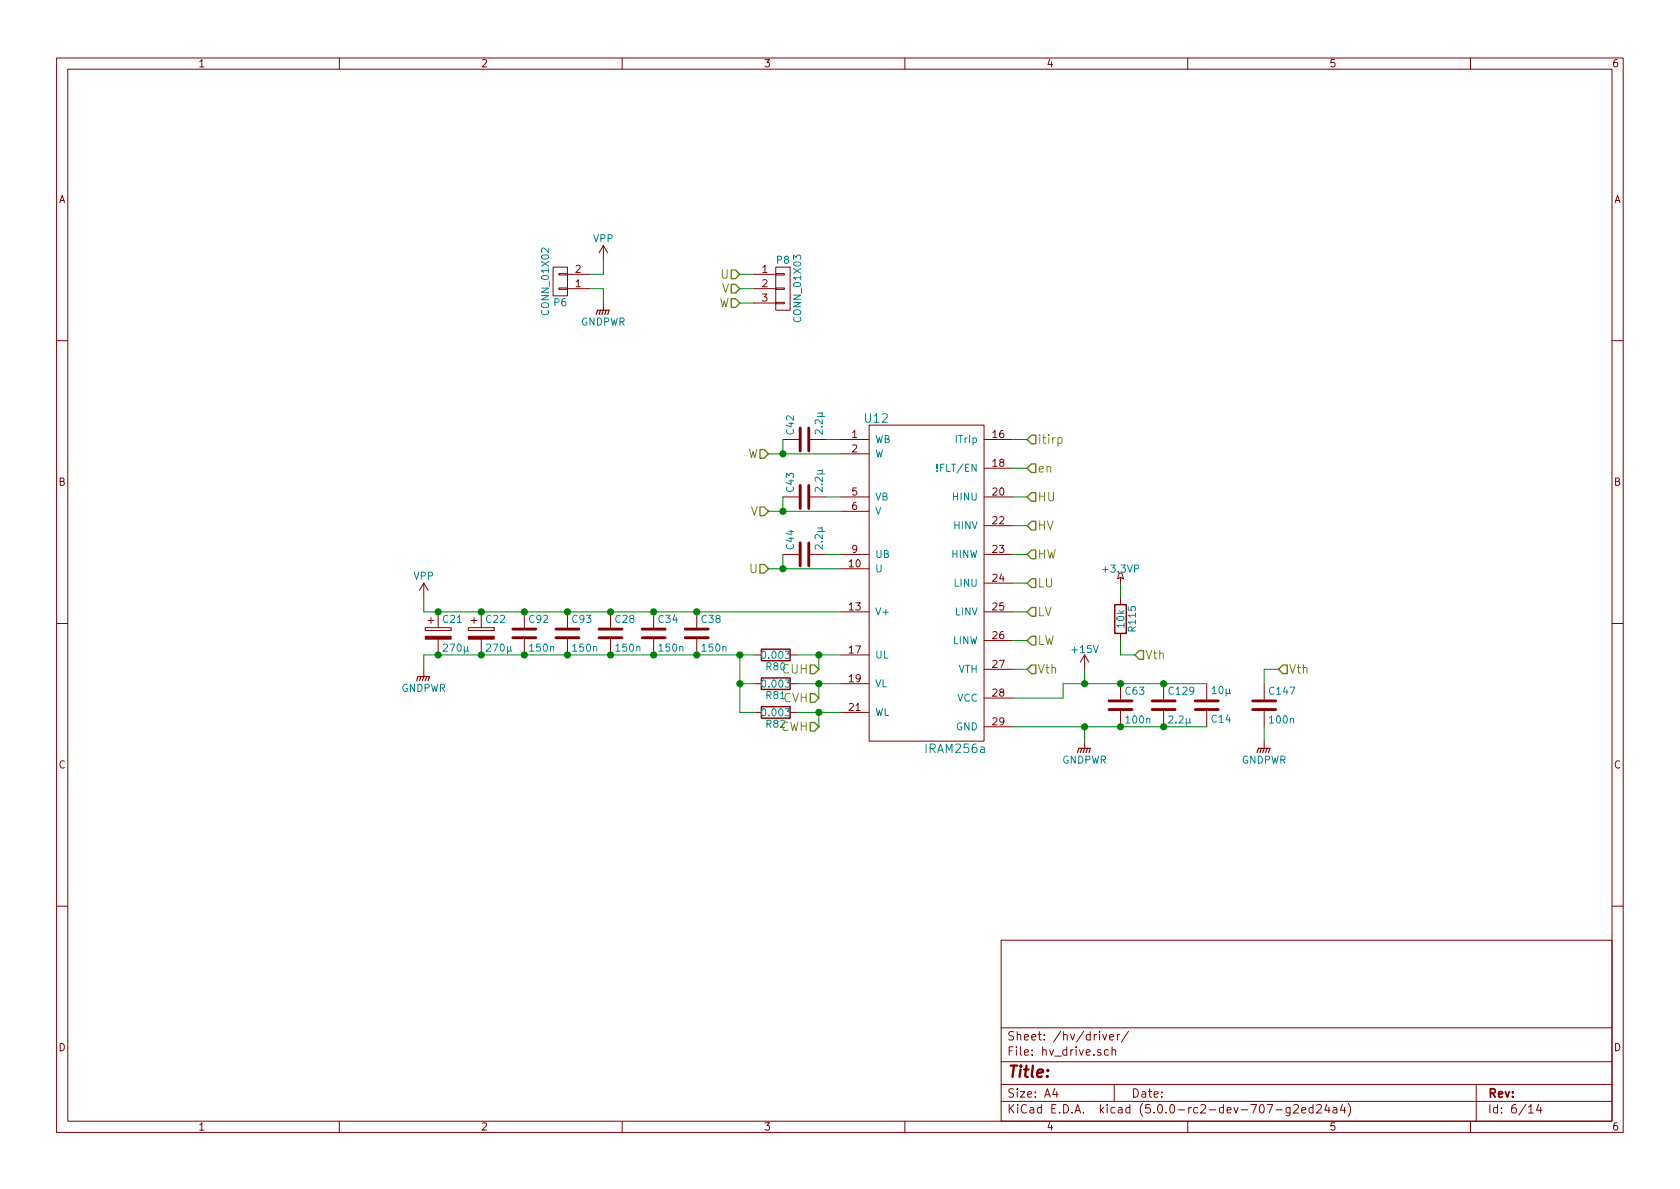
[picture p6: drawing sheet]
EESchema Schematic File Version 4
LIBS:stmbl_4.0-cache
EELAYER 26 0
EELAYER END
$Descr A4 11693 8268
encoding utf-8
Sheet 6 14
Title ""
Date ""
Rev ""
Comp ""
Comment1 ""
Comment2 ""
Comment3 ""
Comment4 ""
$EndDescr
$Comp
L stmbl:CP C21
U 1 1
P 3050 4400
F 0 "C21" H 3075 4500 50  0000 L CNN
F 1 "270µ" H 3075 4300 50  0000 L CNN
F 2 "stmbl:C_Radial_D26_L45_P10" H 3088 4250 30  0001 C CNN
F 3 "" H 3050 4400 60  0000 C CNN
F 4 "" H 3050 4400 60  0001 C CNN "InternalName"
F 5 "ESMR401VSN271MQ30S" H 3050 4400 60  0001 C CNN "Manufacturer No"
F 6 "400V" H 3050 4400 60  0001 C CNN "Voltage"
F 7 "" H 3050 4400 60  0001 C CNN "Source"
F 8 "" H 3050 4400 60  0001 C CNN "Tolerance"
F 9 "" H 0   0   50  0001 C CNN "Description"
F 10 "United Chemi-Con" H 0   0   50  0001 C CNN "Manufacturer"
	1    3050 4400
	1    0    0    -1  
$EndComp
$Comp
L stmbl:CP C22
U 1 1
P 3350 4400
F 0 "C22" H 3375 4500 50  0000 L CNN
F 1 "270µ" H 3375 4300 50  0000 L CNN
F 2 "stmbl:C_Radial_D26_L45_P10" H 3388 4250 30  0001 C CNN
F 3 "" H 3350 4400 60  0000 C CNN
F 4 "" H 3350 4400 60  0001 C CNN "InternalName"
F 5 "ESMR401VSN271MQ30S" H 3350 4400 60  0001 C CNN "Manufacturer No"
F 6 "400V" H 3350 4400 60  0001 C CNN "Voltage"
F 7 "" H 3350 4400 60  0001 C CNN "Source"
F 8 "" H 3350 4400 60  0001 C CNN "Tolerance"
F 9 "" H 0   0   50  0001 C CNN "Description"
F 10 "United Chemi-Con" H 0   0   50  0001 C CNN "Manufacturer"
	1    3350 4400
	1    0    0    -1  
$EndComp
$Comp
L stmbl:C C28
U 1 1
P 4250 4400
F 0 "C28" H 4275 4500 50  0000 L CNN
F 1 "150n" H 4275 4300 50  0000 L CNN
F 2 "stmbl:C_1808" H 4288 4250 30  0001 C CNN
F 3 "" H 4250 4400 60  0000 C CNN
F 4 "" H 4250 4400 60  0001 C CNN "InternalName"
F 5 "C1808W154KCRACTU" H 4250 4400 60  0001 C CNN "Manufacturer No"
F 6 "500V" H 4250 4400 60  0001 C CNN "Voltage"
F 7 "" H 4250 4400 60  0001 C CNN "Source"
F 8 "X7R" H 4250 4400 60  0001 C CNN "Tolerance"
F 9 "" H 0   0   50  0001 C CNN "Description"
F 10 "KEMET" H 0   0   50  0001 C CNN "Manufacturer"
	1    4250 4400
	1    0    0    -1  
$EndComp
$Comp
L stmbl:C C34
U 1 1
P 4550 4400
F 0 "C34" H 4575 4500 50  0000 L CNN
F 1 "150n" H 4575 4300 50  0000 L CNN
F 2 "stmbl:C_1808" H 4588 4250 30  0001 C CNN
F 3 "" H 4550 4400 60  0000 C CNN
F 4 "" H 4550 4400 60  0001 C CNN "InternalName"
F 5 "C1808W154KCRACTU" H 4550 4400 60  0001 C CNN "Manufacturer No"
F 6 "500V" H 4550 4400 60  0001 C CNN "Voltage"
F 7 "" H 4550 4400 60  0001 C CNN "Source"
F 8 "X7R" H 4550 4400 60  0001 C CNN "Tolerance"
F 9 "" H 0   0   50  0001 C CNN "Description"
F 10 "KEMET" H 0   0   50  0001 C CNN "Manufacturer"
	1    4550 4400
	1    0    0    -1  
$EndComp
Connection ~ 4550 4550
Connection ~ 4250 4550
Connection ~ 3350 4550
Connection ~ 3350 4250
Connection ~ 4250 4250
Connection ~ 4550 4250
$Comp
L stmbl:C C42
U 1 1
P 5600 3050
F 0 "C42" H 5625 3150 50  0000 L CNN
F 1 "2.2µ" H 5625 2950 50  0000 L CNN
F 2 "stmbl:C_0603" H 5638 2900 30  0001 C CNN
F 3 "" H 5600 3050 60  0000 C CNN
F 4 "" H 5600 3050 60  0001 C CNN "InternalName"
F 5 "" H 5600 3050 60  0001 C CNN "Manufacturer No"
F 6 "35V" H 5600 3050 60  0001 C CNN "Voltage"
F 7 "" H 5600 3050 60  0001 C CNN "Source"
F 8 "X5R" H 5600 3050 60  0001 C CNN "Tolerance"
F 9 "" H 0   0   50  0001 C CNN "Description"
F 10 "" H 0   0   50  0001 C CNN "Manufacturer"
	1    5600 3050
	0    -1   -1   0   
$EndComp
Connection ~ 5150 4550
Wire Wire Line
	5850 3050 5750 3050
Wire Wire Line
	5350 3150 5450 3150
Text HLabel 5350 3150 0    60   Input ~ 0
W
Text HLabel 5350 3550 0    60   Input ~ 0
V
Text HLabel 5350 3950 0    60   Input ~ 0
U
Connection ~ 3050 4250
Connection ~ 5450 3150
Text HLabel 5150 1900 0    60   Input ~ 0
U
Text HLabel 5150 2000 0    60   Input ~ 0
V
Text HLabel 5150 2100 0    60   Input ~ 0
W
Wire Wire Line
	5250 2100 5150 2100
Wire Wire Line
	5250 2000 5150 2000
Wire Wire Line
	5250 1900 5150 1900
Text HLabel 7150 4650 2    60   Input ~ 0
Vth
Text HLabel 7150 3450 2    60   Input ~ 0
HU
Text HLabel 7150 4050 2    60   Input ~ 0
LU
Text HLabel 7150 3650 2    60   Input ~ 0
HV
Text HLabel 7150 4250 2    60   Input ~ 0
LV
Text HLabel 7150 3850 2    60   Input ~ 0
HW
Text HLabel 7150 4450 2    60   Input ~ 0
LW
Text HLabel 7150 3250 2    60   Input ~ 0
en
Text HLabel 7150 3050 2    60   Input ~ 0
itirp
$Comp
L stmbl:GNDPWR #PWR056
U 1 1
P 7550 5150
F 0 "#PWR056" H 7550 4950 50  0001 C CNN
F 1 "GNDPWR" H 7550 5020 50  0000 C CNN
F 2 "" H 7550 5100 60  0000 C CNN
F 3 "" H 7550 5100 60  0000 C CNN
	1    7550 5150
	1    0    0    -1  
$EndComp
$Comp
L stmbl:+15V #PWR057
U 1 1
P 7550 4650
F 0 "#PWR057" H 7550 4500 50  0001 C CNN
F 1 "+15V" H 7550 4790 50  0000 C CNN
F 2 "" H 7550 4650 60  0000 C CNN
F 3 "" H 7550 4650 60  0000 C CNN
	1    7550 4650
	1    0    0    -1  
$EndComp
$Comp
L stmbl:IRAM256a U12
U 1 1
P 6450 4050
F 0 "U12" H 6100 5200 60  0000 C CNN
F 1 "IRAM256a" H 6650 2900 60  0000 C CNN
F 2 "stmbl:IRAM256" H 6450 4050 60  0001 C CNN
F 3 "" H 6450 4050 60  0000 C CNN
F 4 "IRAM256-2067A2" H 6450 4050 50  0001 C CNN "Manufacturer No"
F 5 "" H 6450 4050 50  0001 C CNN "Voltage"
F 6 "" H 6450 4050 50  0001 C CNN "Source"
F 7 "" H 6450 4050 60  0001 C CNN "InternalName"
F 8 "" H 6450 4050 60  0001 C CNN "Tolerance"
F 9 "" H 0   0   50  0001 C CNN "Description"
F 10 "Infineon" H 0   0   50  0001 C CNN "Manufacturer"
	1    6450 4050
	1    0    0    -1  
$EndComp
$Comp
L stmbl:C C43
U 1 1
P 5600 3450
F 0 "C43" H 5625 3550 50  0000 L CNN
F 1 "2.2µ" H 5625 3350 50  0000 L CNN
F 2 "stmbl:C_0603" H 5638 3300 30  0001 C CNN
F 3 "" H 5600 3450 60  0000 C CNN
F 4 "" H 5600 3450 60  0001 C CNN "InternalName"
F 5 "" H 5600 3450 60  0001 C CNN "Manufacturer No"
F 6 "35V" H 5600 3450 60  0001 C CNN "Voltage"
F 7 "" H 5600 3450 60  0001 C CNN "Source"
F 8 "X5R" H 5600 3450 60  0001 C CNN "Tolerance"
F 9 "" H 0   0   50  0001 C CNN "Description"
F 10 "" H 0   0   50  0001 C CNN "Manufacturer"
	1    5600 3450
	0    -1   -1   0   
$EndComp
Wire Wire Line
	5850 3450 5750 3450
Wire Wire Line
	5350 3550 5450 3550
Wire Wire Line
	5450 3450 5450 3550
Connection ~ 5450 3550
$Comp
L stmbl:C C44
U 1 1
P 5600 3850
F 0 "C44" H 5625 3950 50  0000 L CNN
F 1 "2.2µ" H 5625 3750 50  0000 L CNN
F 2 "stmbl:C_0603" H 5638 3700 30  0001 C CNN
F 3 "" H 5600 3850 60  0000 C CNN
F 4 "" H 5600 3850 60  0001 C CNN "InternalName"
F 5 "" H 5600 3850 60  0001 C CNN "Manufacturer No"
F 6 "35V" H 5600 3850 60  0001 C CNN "Voltage"
F 7 "" H 5600 3850 60  0001 C CNN "Source"
F 8 "X5R" H 5600 3850 60  0001 C CNN "Tolerance"
F 9 "" H 0   0   50  0001 C CNN "Description"
F 10 "" H 0   0   50  0001 C CNN "Manufacturer"
	1    5600 3850
	0    -1   -1   0   
$EndComp
Wire Wire Line
	5850 3850 5750 3850
Wire Wire Line
	5350 3950 5450 3950
Wire Wire Line
	5450 3850 5450 3950
Connection ~ 5450 3950
$Comp
L stmbl:R R80
U 1 1
P 5400 4550
F 0 "R80" V 5480 4550 50  0000 C CNN
F 1 "0.003" V 5400 4550 50  0000 C CNN
F 2 "stmbl:R_2512" V 5330 4550 30  0001 C CNN
F 3 "" H 5400 4550 30  0000 C CNN
F 4 "" H 5400 4550 30  0001 C CNN "InternalName"
F 5 "CSS2H-2512K-3L00F" H 5400 4550 30  0001 C CNN "Manufacturer No"
F 6 "" H 5400 4550 30  0001 C CNN "Voltage"
F 7 "" H 5400 4550 30  0001 C CNN "Source"
F 8 "1%" H 5400 4550 30  0001 C CNN "Tolerance"
F 9 "" H 0   0   50  0001 C CNN "Description"
F 10 "Bourns" H 0   0   50  0001 C CNN "Manufacturer"
	1    5400 4550
	0    1    1    0   
$EndComp
$Comp
L stmbl:R R81
U 1 1
P 5400 4750
F 0 "R81" V 5480 4750 50  0000 C CNN
F 1 "0.003" V 5400 4750 50  0000 C CNN
F 2 "stmbl:R_2512" V 5330 4750 30  0001 C CNN
F 3 "" H 5400 4750 30  0000 C CNN
F 4 "" H 5400 4750 30  0001 C CNN "InternalName"
F 5 "CSS2H-2512K-3L00F" H 5400 4750 30  0001 C CNN "Manufacturer No"
F 6 "" H 5400 4750 30  0001 C CNN "Voltage"
F 7 "" H 5400 4750 30  0001 C CNN "Source"
F 8 "1%" H 5400 4750 30  0001 C CNN "Tolerance"
F 9 "" H 0   0   50  0001 C CNN "Description"
F 10 "Bourns" H 0   0   50  0001 C CNN "Manufacturer"
	1    5400 4750
	0    1    1    0   
$EndComp
$Comp
L stmbl:R R82
U 1 1
P 5400 4950
F 0 "R82" V 5480 4950 50  0000 C CNN
F 1 "0.003" V 5400 4950 50  0000 C CNN
F 2 "stmbl:R_2512" V 5330 4950 30  0001 C CNN
F 3 "" H 5400 4950 30  0000 C CNN
F 4 "" H 5400 4950 30  0001 C CNN "InternalName"
F 5 "CSS2H-2512K-3L00F" H 5400 4950 30  0001 C CNN "Manufacturer No"
F 6 "" H 5400 4950 30  0001 C CNN "Voltage"
F 7 "" H 5400 4950 30  0001 C CNN "Source"
F 8 "1%" H 5400 4950 30  0001 C CNN "Tolerance"
F 9 "" H 0   0   50  0001 C CNN "Description"
F 10 "Bourns" H 0   0   50  0001 C CNN "Manufacturer"
	1    5400 4950
	0    1    1    0   
$EndComp
Wire Wire Line
	5550 4950 5700 4950
Wire Wire Line
	5550 4750 5700 4750
Wire Wire Line
	5550 4550 5700 4550
Wire Wire Line
	2950 4550 3050 4550
Text HLabel 5700 4650 0    60   Input ~ 0
CUH
Text HLabel 5700 4850 0    60   Input ~ 0
CVH
Text HLabel 5700 5050 0    60   Input ~ 0
CWH
Wire Wire Line
	5700 4650 5700 4550
Connection ~ 5700 4550
Wire Wire Line
	5700 4850 5700 4750
Connection ~ 5700 4750
Wire Wire Line
	5700 5050 5700 4950
Connection ~ 5700 4950
$Comp
L stmbl:GNDPWR #PWR058
U 1 1
P 2950 4650
F 0 "#PWR058" H 2950 4450 50  0001 C CNN
F 1 "GNDPWR" H 2950 4520 50  0000 C CNN
F 2 "" H 2950 4600 60  0000 C CNN
F 3 "" H 2950 4600 60  0000 C CNN
	1    2950 4650
	1    0    0    -1  
$EndComp
Wire Wire Line
	2950 4650 2950 4550
Connection ~ 3050 4550
Wire Wire Line
	7050 5050 7550 5050
Wire Wire Line
	7050 4850 7400 4850
Wire Wire Line
	7400 4850 7400 4750
Wire Wire Line
	7400 4750 7550 4750
Wire Wire Line
	7550 4750 7550 4650
Wire Wire Line
	7550 5050 7550 5150
$Comp
L stmbl:C C63
U 1 1
P 7800 4900
F 0 "C63" H 7825 5000 50  0000 L CNN
F 1 "100n" H 7825 4800 50  0000 L CNN
F 2 "stmbl:C_0603" H 7838 4750 30  0001 C CNN
F 3 "" H 7800 4900 60  0000 C CNN
F 4 "" H 7800 4900 60  0001 C CNN "InternalName"
F 5 "" H 7800 4900 60  0001 C CNN "Manufacturer No"
F 6 "50V" H 7800 4900 60  0001 C CNN "Voltage"
F 7 "" H 7800 4900 60  0001 C CNN "Source"
F 8 "X5R" H 7800 4900 60  0001 C CNN "Tolerance"
F 9 "" H 0   0   50  0001 C CNN "Description"
F 10 "" H 0   0   50  0001 C CNN "Manufacturer"
	1    7800 4900
	1    0    0    -1  
$EndComp
Connection ~ 7550 5050
Connection ~ 7550 4750
$Comp
L stmbl:CONN_01X03 P8
U 1 1
P 5450 2000
F 0 "P8" H 5450 2200 50  0000 C CNN
F 1 "CONN_01X03" V 5550 2000 50  0000 C CNN
F 2 "stmbl:RM5.08_1x3" H 5450 2000 60  0001 C CNN
F 3 "" H 5450 2000 60  0000 C CNN
F 4 "" H 5450 2000 60  0001 C CNN "InternalName"
F 5 "1757255" H 5450 2000 60  0001 C CNN "Manufacturer No"
F 6 "" H 5450 2000 60  0001 C CNN "Voltage"
F 7 "" H 5450 2000 60  0001 C CNN "Source"
F 8 "" H 5450 2000 60  0001 C CNN "Tolerance"
F 9 "" H 0   0   50  0001 C CNN "Description"
F 10 "Phoenix" H 0   0   50  0001 C CNN "Manufacturer"
	1    5450 2000
	1    0    0    -1  
$EndComp
$Comp
L stmbl:CONN_01X02 P6
U 1 1
P 3900 1950
F 0 "P6" H 3900 2100 50  0000 C CNN
F 1 "CONN_01X02" V 4000 1950 50  0000 C CNN
F 2 "stmbl:RM5.08_1x2" H 3900 1950 60  0001 C CNN
F 3 "" H 3900 1950 60  0000 C CNN
F 4 "" H 3900 1950 60  0001 C CNN "InternalName"
F 5 "1757242" H 3900 1950 60  0001 C CNN "Manufacturer No"
F 6 "" H 3900 1950 60  0001 C CNN "Voltage"
F 7 "" H 3900 1950 60  0001 C CNN "Source"
F 8 "" H 3900 1950 60  0001 C CNN "Tolerance"
F 9 "" H 0   0   50  0001 C CNN "Description"
F 10 "Phoenix" H 0   0   50  0001 C CNN "Manufacturer"
	1    3900 1950
	-1   0    0    1   
$EndComp
$Comp
L stmbl:GNDPWR #PWR059
U 1 1
P 4200 2100
F 0 "#PWR059" H 4200 1900 50  0001 C CNN
F 1 "GNDPWR" H 4200 1970 50  0000 C CNN
F 2 "" H 4200 2050 60  0000 C CNN
F 3 "" H 4200 2050 60  0000 C CNN
	1    4200 2100
	1    0    0    -1  
$EndComp
$Comp
L stmbl:VPP #PWR060
U 1 1
P 4200 1800
F 0 "#PWR060" H 4200 1650 50  0001 C CNN
F 1 "VPP" H 4200 1950 50  0000 C CNN
F 2 "" H 4200 1800 60  0000 C CNN
F 3 "" H 4200 1800 60  0000 C CNN
	1    4200 1800
	1    0    0    -1  
$EndComp
Wire Wire Line
	4100 2000 4200 2000
Wire Wire Line
	4200 2000 4200 2100
Wire Wire Line
	4100 1900 4200 1900
Wire Wire Line
	4200 1900 4200 1800
Wire Wire Line
	2950 4250 3050 4250
$Comp
L stmbl:VPP #PWR061
U 1 1
P 2950 4150
F 0 "#PWR061" H 2950 4000 50  0001 C CNN
F 1 "VPP" H 2950 4300 50  0000 C CNN
F 2 "" H 2950 4150 60  0000 C CNN
F 3 "" H 2950 4150 60  0000 C CNN
	1    2950 4150
	1    0    0    -1  
$EndComp
Wire Wire Line
	2950 4250 2950 4150
Wire Wire Line
	7050 3050 7150 3050
Wire Wire Line
	7050 3250 7150 3250
Wire Wire Line
	7050 3450 7150 3450
Wire Wire Line
	7050 3650 7150 3650
Wire Wire Line
	7050 3850 7150 3850
Wire Wire Line
	7050 4050 7150 4050
Wire Wire Line
	7050 4250 7150 4250
Wire Wire Line
	7050 4450 7150 4450
Wire Wire Line
	7050 4650 7150 4650
$Comp
L stmbl:+3.3VP #PWR062
U 1 1
P 7800 4050
F 0 "#PWR062" H 7950 4000 50  0001 C CNN
F 1 "+3.3VP" H 7800 4150 50  0000 C CNN
F 2 "" H 7800 4050 60  0000 C CNN
F 3 "" H 7800 4050 60  0000 C CNN
	1    7800 4050
	1    0    0    -1  
$EndComp
$Comp
L stmbl:R R115
U 1 1
P 7800 4300
F 0 "R115" V 7880 4300 50  0000 C CNN
F 1 "10k" V 7800 4300 50  0000 C CNN
F 2 "stmbl:R_0603" V 7730 4300 30  0001 C CNN
F 3 "" H 7800 4300 30  0000 C CNN
F 4 "" H 7800 4300 30  0001 C CNN "InternalName"
F 5 "" H 7800 4300 30  0001 C CNN "Manufacturer No"
F 6 "" H 7800 4300 30  0001 C CNN "Voltage"
F 7 "" H 7800 4300 30  0001 C CNN "Source"
F 8 "1%" H 7800 4300 30  0001 C CNN "Tolerance"
F 9 "" H 0   0   50  0001 C CNN "Description"
F 10 "" H 0   0   50  0001 C CNN "Manufacturer"
	1    7800 4300
	1    0    0    -1  
$EndComp
Text HLabel 7900 4550 2    60   Input ~ 0
Vth
Wire Wire Line
	7800 4050 7800 4150
Wire Wire Line
	7800 4450 7800 4550
Wire Wire Line
	7800 4550 7900 4550
Wire Wire Line
	5450 3050 5450 3150
Wire Wire Line
	5150 4550 5150 4750
Wire Wire Line
	5150 4950 5250 4950
Wire Wire Line
	5250 4750 5150 4750
Connection ~ 5150 4750
$Comp
L stmbl:C C38
U 1 1
P 4850 4400
F 0 "C38" H 4875 4500 50  0000 L CNN
F 1 "150n" H 4875 4300 50  0000 L CNN
F 2 "stmbl:C_1808" H 4888 4250 30  0001 C CNN
F 3 "" H 4850 4400 60  0000 C CNN
F 4 "" H 4850 4400 60  0001 C CNN "InternalName"
F 5 "C1808W154KCRACTU" H 4850 4400 60  0001 C CNN "Manufacturer No"
F 6 "500V" H 4850 4400 60  0001 C CNN "Voltage"
F 7 "" H 4850 4400 60  0001 C CNN "Source"
F 8 "X7R" H 4850 4400 60  0001 C CNN "Tolerance"
F 9 "" H 0   0   50  0001 C CNN "Description"
F 10 "KEMET" H 0   0   50  0001 C CNN "Manufacturer"
	1    4850 4400
	1    0    0    -1  
$EndComp
$Comp
L stmbl:C C93
U 1 1
P 3950 4400
F 0 "C93" H 3975 4500 50  0000 L CNN
F 1 "150n" H 3975 4300 50  0000 L CNN
F 2 "stmbl:C_1808" H 3988 4250 30  0001 C CNN
F 3 "" H 3950 4400 60  0000 C CNN
F 4 "" H 3950 4400 60  0001 C CNN "InternalName"
F 5 "C1808W154KCRACTU" H 3950 4400 60  0001 C CNN "Manufacturer No"
F 6 "500V" H 3950 4400 60  0001 C CNN "Voltage"
F 7 "" H 3950 4400 60  0001 C CNN "Source"
F 8 "X7R" H 3950 4400 60  0001 C CNN "Tolerance"
F 9 "" H 0   0   50  0001 C CNN "Description"
F 10 "KEMET" H 0   0   50  0001 C CNN "Manufacturer"
	1    3950 4400
	1    0    0    -1  
$EndComp
$Comp
L stmbl:C C92
U 1 1
P 3650 4400
F 0 "C92" H 3675 4500 50  0000 L CNN
F 1 "150n" H 3675 4300 50  0000 L CNN
F 2 "stmbl:C_1808" H 3688 4250 30  0001 C CNN
F 3 "" H 3650 4400 60  0000 C CNN
F 4 "" H 3650 4400 60  0001 C CNN "InternalName"
F 5 "C1808W154KCRACTU" H 3650 4400 60  0001 C CNN "Manufacturer No"
F 6 "500V" H 3650 4400 60  0001 C CNN "Voltage"
F 7 "" H 3650 4400 60  0001 C CNN "Source"
F 8 "X7R" H 3650 4400 60  0001 C CNN "Tolerance"
F 9 "" H 0   0   50  0001 C CNN "Description"
F 10 "KEMET" H 0   0   50  0001 C CNN "Manufacturer"
	1    3650 4400
	1    0    0    -1  
$EndComp
Connection ~ 3650 4550
Connection ~ 3950 4550
Connection ~ 3950 4250
Connection ~ 3650 4250
Connection ~ 4850 4550
Connection ~ 4850 4250
$Comp
L stmbl:C C129
U 1 1
P 8100 4900
F 0 "C129" H 8125 5000 50  0000 L CNN
F 1 "2.2µ" H 8125 4800 50  0000 L CNN
F 2 "stmbl:C_0603" H 8138 4750 30  0001 C CNN
F 3 "" H 8100 4900 60  0000 C CNN
F 4 "" H 8100 4900 60  0001 C CNN "InternalName"
F 5 "" H 8100 4900 60  0001 C CNN "Manufacturer No"
F 6 "35V" H 8100 4900 60  0001 C CNN "Voltage"
F 7 "" H 8100 4900 60  0001 C CNN "Source"
F 8 "X5R" H 8100 4900 60  0001 C CNN "Tolerance"
F 9 "" H 0   0   50  0001 C CNN "Description"
F 10 "" H 0   0   50  0001 C CNN "Manufacturer"
	1    8100 4900
	1    0    0    -1  
$EndComp
Connection ~ 7800 5050
Connection ~ 7800 4750
$Comp
L stmbl:C C14
U 1 1
P 8400 4900
F 0 "C14" H 8425 5000 50  0000 L CNN
F 1 "10µ" H 8425 4800 50  0000 L CNN
F 2 "stmbl:C_0805" H 8438 4750 30  0001 C CNN
F 3 "" H 8400 4900 60  0000 C CNN
F 4 "25V" H 8400 4900 60  0001 C CNN "Voltage"
F 5 "" H 8400 4900 60  0001 C CNN "InternalName"
F 6 "" H 8400 4900 60  0001 C CNN "Manufacturer No"
F 7 "" H 8400 4900 60  0001 C CNN "Source"
F 8 "X5R" H 8400 4900 60  0001 C CNN "Tolerance"
F 9 "" H 0   0   50  0001 C CNN "Description"
F 10 "" H 0   0   50  0001 C CNN "Manufacturer"
	1    8400 4900
	1    0    0    1   
$EndComp
Connection ~ 8100 5050
Connection ~ 8100 4750
$Comp
L stmbl:C C147
U 1 1
P 8800 4900
F 0 "C147" H 8825 5000 50  0000 L CNN
F 1 "100n" H 8825 4800 50  0000 L CNN
F 2 "stmbl:C_0603" H 8838 4750 30  0001 C CNN
F 3 "" H 8800 4900 60  0000 C CNN
F 4 "" H 8800 4900 60  0001 C CNN "InternalName"
F 5 "" H 8800 4900 60  0001 C CNN "Manufacturer No"
F 6 "50V" H 8800 4900 60  0001 C CNN "Voltage"
F 7 "" H 8800 4900 60  0001 C CNN "Source"
F 8 "X5R" H 8800 4900 60  0001 C CNN "Tolerance"
F 9 "" H 0   0   50  0001 C CNN "Description"
F 10 "" H 0   0   50  0001 C CNN "Manufacturer"
	1    8800 4900
	1    0    0    -1  
$EndComp
Text HLabel 8900 4650 2    60   Input ~ 0
Vth
Wire Wire Line
	8900 4650 8800 4650
Wire Wire Line
	8800 4650 8800 4750
$Comp
L stmbl:GNDPWR #PWR063
U 1 1
P 8800 5150
F 0 "#PWR063" H 8800 4950 50  0001 C CNN
F 1 "GNDPWR" H 8800 5020 50  0000 C CNN
F 2 "" H 8800 5100 60  0000 C CNN
F 3 "" H 8800 5100 60  0000 C CNN
	1    8800 5150
	1    0    0    -1  
$EndComp
Wire Wire Line
	8800 5050 8800 5150
Wire Wire Line
	4550 4550 4850 4550
Wire Wire Line
	4250 4550 4550 4550
Wire Wire Line
	3350 4550 3650 4550
Wire Wire Line
	3350 4250 3650 4250
Wire Wire Line
	4250 4250 4550 4250
Wire Wire Line
	4550 4250 4850 4250
Wire Wire Line
	5150 4550 5250 4550
Wire Wire Line
	3050 4250 3350 4250
Wire Wire Line
	5450 3150 5850 3150
Wire Wire Line
	5450 3550 5850 3550
Wire Wire Line
	5450 3950 5850 3950
Wire Wire Line
	5700 4550 5850 4550
Wire Wire Line
	5700 4750 5850 4750
Wire Wire Line
	5700 4950 5850 4950
Wire Wire Line
	3050 4550 3350 4550
Wire Wire Line
	7550 5050 7800 5050
Wire Wire Line
	7550 4750 7800 4750
Wire Wire Line
	5150 4750 5150 4950
Wire Wire Line
	3650 4550 3950 4550
Wire Wire Line
	3950 4550 4250 4550
Wire Wire Line
	3950 4250 4250 4250
Wire Wire Line
	3650 4250 3950 4250
Wire Wire Line
	4850 4550 5150 4550
Wire Wire Line
	4850 4250 5850 4250
Wire Wire Line
	7800 5050 8100 5050
Wire Wire Line
	7800 4750 8100 4750
Wire Wire Line
	8100 5050 8400 5050
Wire Wire Line
	8100 4750 8400 4750
$EndSCHEMATC
